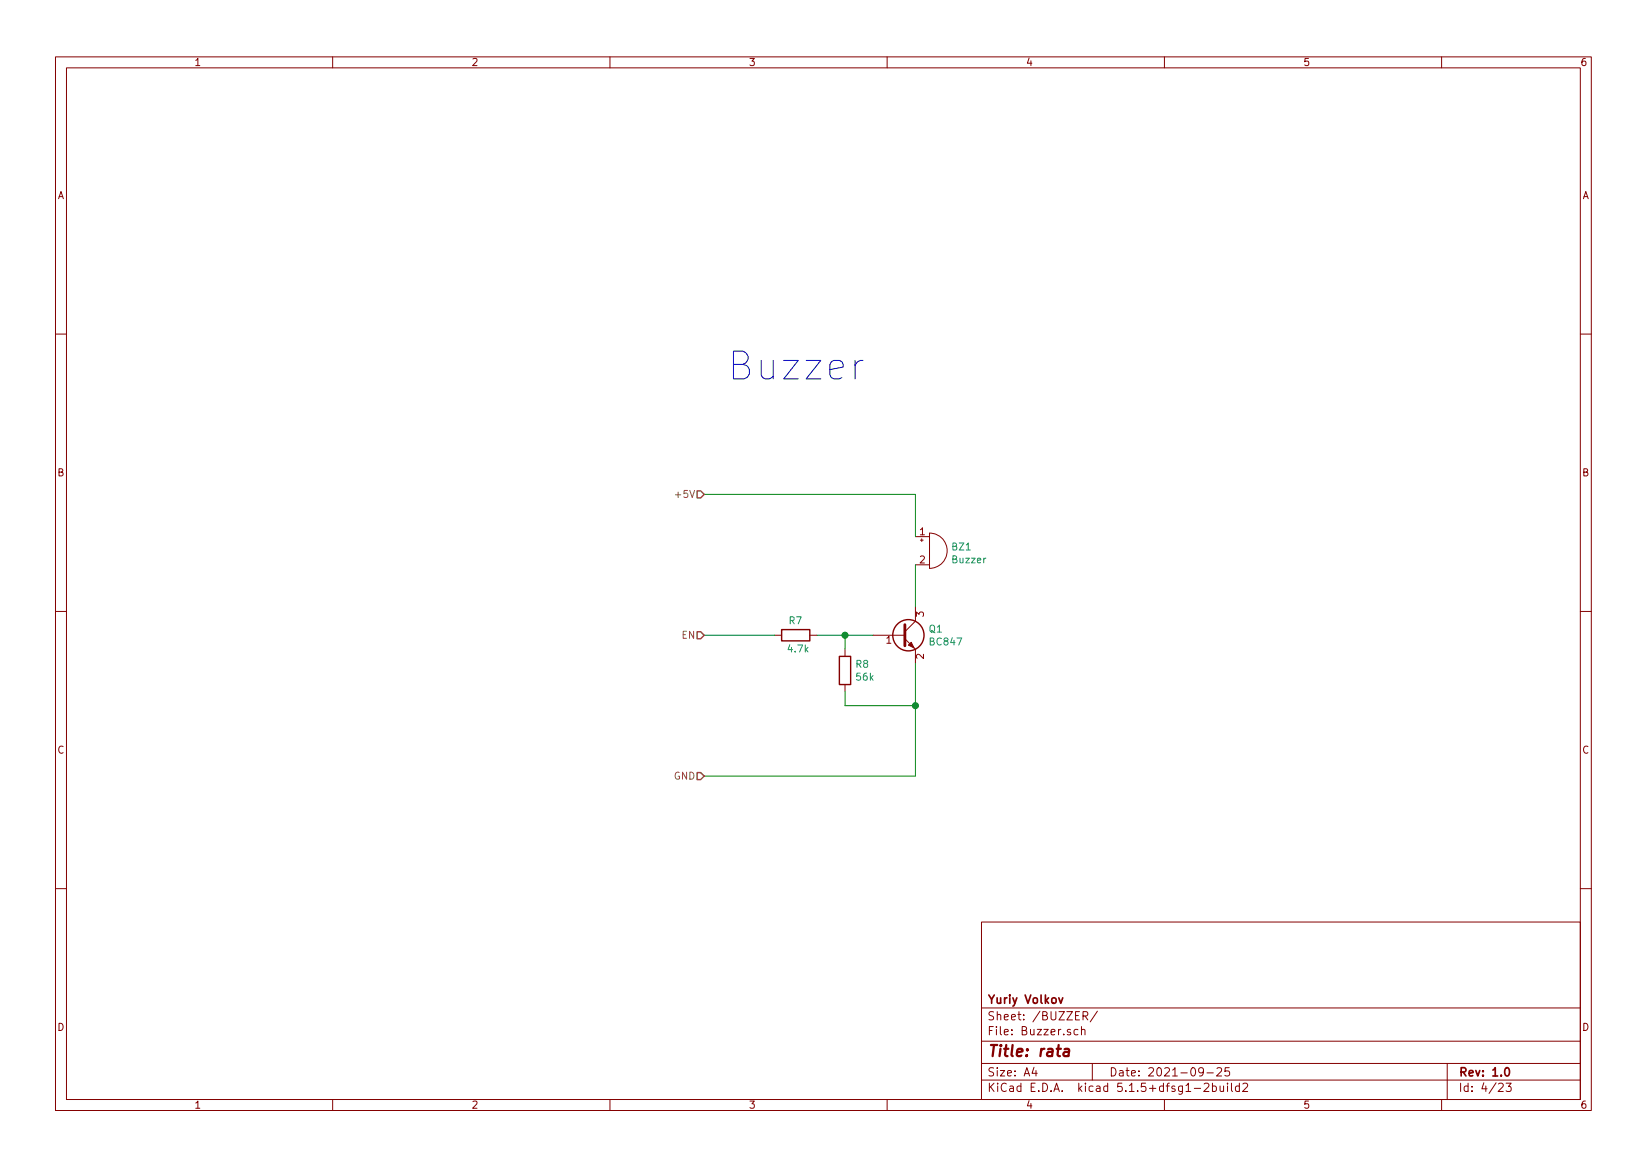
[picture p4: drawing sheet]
EESchema Schematic File Version 4
EELAYER 30 0
EELAYER END
$Descr A4 11693 8268
encoding utf-8
Sheet 4 23
Title "rata"
Date "2021-09-25"
Rev "1.0"
Comp "Yuriy Volkov"
Comment1 ""
Comment2 ""
Comment3 ""
Comment4 ""
$EndDescr
$Comp
L rata-rescue:Buzzer-Device BZ?
U 1 1
P 6600 3900
AR Path="/609C9D41/60B3B2EE" Ref="BZ?"  Part="1" 
AR Path="/60B39FE1/60B3B2EE" Ref="BZ1"  Part="1" 
F 0 "BZ1" H 6752 3929 50  0000 L CNN
F 1 "Buzzer" H 6752 3838 50  0000 L CNN
F 2 "Buzzer_Beeper:Buzzer_12x9.5RM7.6" V 6575 4000 50  0001 C CNN
F 3 "~" V 6575 4000 50  0001 C CNN
	1    6600 3900
	1    0    0    -1  
$EndComp
$Comp
L rata-rescue:BC847-Transistor_BJT Q?
U 1 1
P 6400 4500
AR Path="/609C9D41/60B3B2F4" Ref="Q?"  Part="1" 
AR Path="/60B39FE1/60B3B2F4" Ref="Q1"  Part="1" 
F 0 "Q1" H 6591 4546 50  0000 L CNN
F 1 "BC847" H 6591 4455 50  0000 L CNN
F 2 "Package_TO_SOT_SMD:SOT-23" H 6600 4425 50  0001 L CIN
F 3 "http://www.infineon.com/dgdl/Infineon-BC847SERIES_BC848SERIES_BC849SERIES_BC850SERIES-DS-v01_01-en.pdf?fileId=db3a304314dca389011541d4630a1657" H 6400 4500 50  0001 L CNN
	1    6400 4500
	1    0    0    -1  
$EndComp
$Comp
L rata-rescue:R-Device R?
U 1 1
P 6000 4750
AR Path="/60B3B65C" Ref="R?"  Part="1" 
AR Path="/60B39FE1/60B3B65C" Ref="R8"  Part="1" 
F 0 "R8" H 6070 4796 50  0000 L CNN
F 1 "56k" H 6070 4705 50  0000 L CNN
F 2 "Resistor_SMD:R_0603_1608Metric_Pad0.98x0.95mm_HandSolder" V 5930 4750 50  0001 C CNN
F 3 "~" H 6000 4750 50  0001 C CNN
	1    6000 4750
	1    0    0    -1  
$EndComp
Text Notes 6150 2700 2    197  ~ 0
Buzzer
Text HLabel 5000 4500 0    50   Input ~ 0
EN
$Comp
L rata-rescue:R-Device R?
U 1 1
P 5650 4500
AR Path="/60B3CA8D" Ref="R?"  Part="1" 
AR Path="/60B39FE1/60B3CA8D" Ref="R7"  Part="1" 
F 0 "R7" V 5750 4450 50  0000 L CNN
F 1 "4.7k" V 5550 4400 50  0000 L CNN
F 2 "Resistor_SMD:R_0603_1608Metric_Pad0.98x0.95mm_HandSolder" V 5580 4500 50  0001 C CNN
F 3 "~" H 5650 4500 50  0001 C CNN
	1    5650 4500
	0    -1   -1   0   
$EndComp
Wire Wire Line
	6500 3500 6500 3800
Wire Wire Line
	6500 4000 6500 4300
Wire Wire Line
	6500 4700 6500 5000
Wire Wire Line
	5800 4500 6000 4500
Wire Wire Line
	6000 4600 6000 4500
Connection ~ 6000 4500
Wire Wire Line
	6000 4500 6200 4500
Wire Wire Line
	6000 4900 6000 5000
Wire Wire Line
	6000 5000 6500 5000
Wire Wire Line
	5500 4500 5000 4500
Text HLabel 5000 3500 0    50   Input ~ 0
+5V
Text HLabel 5000 5500 0    50   Input ~ 0
GND
Wire Wire Line
	5000 3500 6500 3500
Wire Wire Line
	6500 5000 6500 5500
Wire Wire Line
	6500 5500 5000 5500
Connection ~ 6500 5000
$EndSCHEMATC
